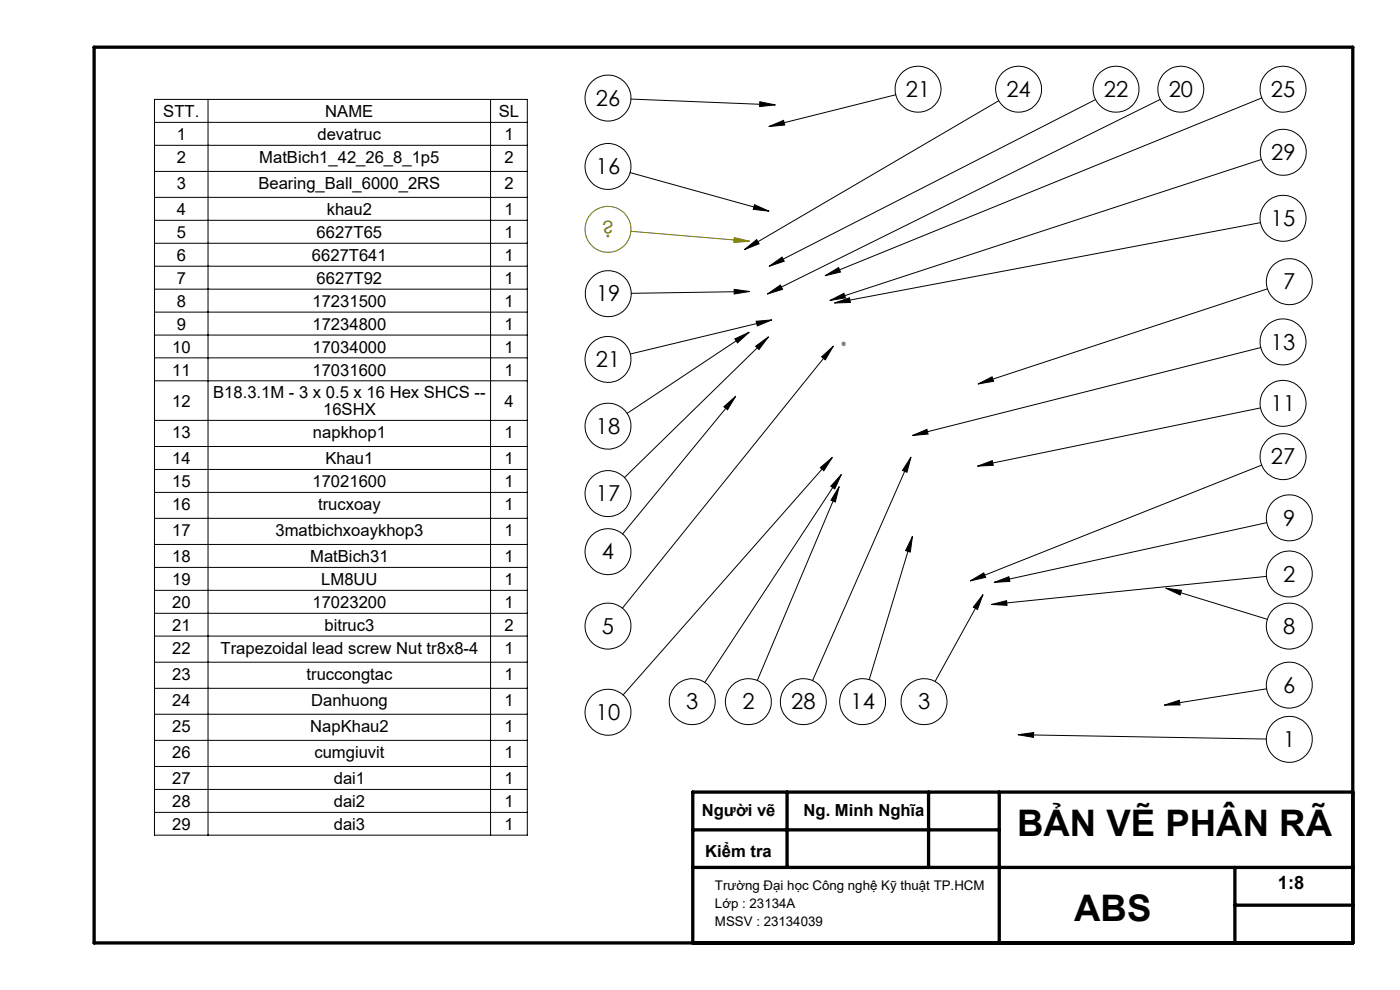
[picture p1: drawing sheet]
<svg xmlns="http://www.w3.org/2000/svg" width="297mm" height="210mm" viewBox="0 0 297 210" stroke-linecap="round" stroke-linejoin="round" font-family="sans-serif">
<path d="M178.5 72.9h1M178.6 72.6l.7 .7M179 72.4v1M179.3 72.6l-.7 .7" fill="none" stroke="#808080" stroke-width=".21"/>
<g fill="none" stroke="#000" stroke-width=".21">
<path d="M32.8 21.1h79.1v156.1h-79.1zM32.8 26h79.1M32.8 30.8h79.1M32.8 36.4h79.1M44.1 21.1v156.1M104.1 21.1v156.1M133.7 36.6l29.4 8.2M133.8 21l30.7 1.3M161.2 21.6l3.3 .7-3.4 .3zM163.1 26.8l3.1-1.3 .3 1zM190 20.1l-26.9 6.7M211.9 21.4l-54 31.5"/>
<path d="M232.4 21.1l-69.2 35.4M246.1 21.1l-83.3 41.3M267.6 33.8l-91.5 29.9M267.7 20.8l-92.7 37.7M32.8 41.9h79.1M32.8 46.7h79.1M32.8 51.6h79.1M32.8 56.5h79.1M157.9 52.9l2.6-2.1 .5 .9zM160.1 43.4l3 1.4-3.3-.4zM163.2 56.5l2.7-2 .5 .9zM175 58.5l2.9-1.7 .4 .9z"/>
<path d="M267.4 47.2l-90.3 17.1M32.8 61.3h79.1M32.8 66.2h79.1M32.8 71.1h79.1M32.8 75.9h79.1M155.8 61.4l3.2 .4-3.2 .6zM155.9 71.9l3-1.4-2.4 2.2zM158.9 70.5l-25.9 17.2M159 61.8l-25.1 .4M160.3 73.4l2.7-1.9-2 2.6zM160.4 68.1l3.3-.2-3 1.2zM162.8 62.4l2.8-1.9 .4 .9z"/>
<path d="M163 71.5l-30.5 29.8M163.7 67.9l-30 7.2M174.3 75.7l2.5-2.3-1.7 2.9zM176.1 63.7l2.9-1.5 .4 1zM176.8 73.4l-44.8 55.6M177.1 64.3l3.1-1.1 .2 1zM267.5 73.7l-73.9 18.7M268.9 61.3l-61.4 20.1M32.8 80.8h79.1M32.8 89.2h79.1M32.8 94.7h79.1M32.8 99.6h79.1"/>
<path d="M153.6 86.3l2.5-2.2-1.8 2.8zM156.1 84.1l-24 29.2M174 99.2l2.6-2.2-1.8 2.9zM176.6 97l-44.4 50.4M193.3 97l-.9 3.2-.9-.4zM193.3 97l-20.9 47.4M193.6 92.4l3-1.3 .3 1zM207.4 98.9l3.1-1.2 .2 1zM207.5 81.4l3-1.5 .3 1zM267.4 86.5l-60 12.4M267.7 98.7l-61.9 24.5M32.8 104.4h79.1"/>
<path d="M32.8 110h79.1M32.8 115.5h79.1M178 103.2l-.8 3.3-.9-.4zM178 103.2l-17.3 41.1M178.5 100.7l-1.4 3-.9-.6zM178.5 100.7l-29 44.1M193.6 113.8l-.5 3.3-1-.3zM193.6 113.8l-9.2 30.4M268.7 110.9l-57.8 12.6M32.8 120.4h79.1M32.8 125.2h79.1M32.8 130.1h79.1"/>
<path d="M32.8 134.9h79.1M205.8 123.2l2.9-1.7 .4 1zM208.5 126.1l-1.1 3.2-.9-.5zM208.5 126.1l-10.1 18.5M210.3 128.2l3.2-.8 .1 1zM210.9 123.5l3.1-1.2 .2 1zM247.3 124.8l3.3 .4-.2 1zM247.3 124.8l21.6 6.6M268.7 122.3l-58.4 5.9M32.8 140.5h79.1M32.8 146h79.1M32.8 151.5h79.1"/>
<path d="M32.8 157h79.1M216 155.8l3.3-.4v1zM216 155.8l52.6 1M247 149.6l3.2-1.1 .1 1zM268.7 146.1l-21.7 3.5M32.8 162.6h79.1M32.8 167.5h79.1M32.8 172.3h79.1"/>
<circle cx="194.8" cy="18.9" r="4.9"/>
<circle cx="216.1" cy="18.9" r="4.9"/>
<circle cx="236.8" cy="18.9" r="4.9"/>
<circle cx="250.5" cy="18.9" r="4.9"/>
<circle cx="272.2" cy="18.9" r="4.9"/>
<circle cx="129" cy="20.8" r="4.9"/>
<circle cx="129" cy="35.3" r="4.9"/>
<circle cx="272.2" cy="32.3" r="4.9"/>
<circle cx="272.2" cy="46.3" r="4.9"/>
<circle cx="273.5" cy="59.7" r="4.9"/>
<circle cx="129" cy="76.3" r="4.9"/>
<circle cx="129" cy="62.3" r="4.9"/>
<circle cx="272.2" cy="72.5" r="4.9"/>
<circle cx="129" cy="90.4" r="4.9"/>
<circle cx="272.2" cy="85.6" r="4.9"/>
<circle cx="272.2" cy="96.9" r="4.9"/>
<circle cx="129" cy="117" r="4.9"/>
<circle cx="129" cy="104.7" r="4.9"/>
<circle cx="273.5" cy="109.8" r="4.9"/>
<circle cx="129" cy="132.8" r="4.9"/>
<circle cx="273.5" cy="132.8" r="4.9"/>
<circle cx="273.5" cy="121.8" r="4.9"/>
<circle cx="129" cy="151.1" r="4.9"/>
<circle cx="146.9" cy="148.9" r="4.9"/>
<circle cx="158.8" cy="148.8" r="4.9"/>
<circle cx="170.4" cy="148.9" r="4.9"/>
<circle cx="183" cy="148.8" r="4.9"/>
<circle cx="196" cy="148.9" r="4.9"/>
<circle cx="273.5" cy="145.3" r="4.9"/>
<circle cx="273.5" cy="156.8" r="4.9"/>
</g>
<g fill="none" stroke="#808000" stroke-width=".21">
<path d="M133.8 49.1l25.2 2.1M155.8 50.4l3.2 .8-3.3 .2z"/>
<circle cx="129" cy="48.7" r="4.9"/>
</g>
<g fill="none" stroke="#808080" stroke-width=".25">
<path d="M178.9 72.8v.1zM179 72.9v.2zM179 72.8v.1z"/>
<circle cx="178.9" cy="73" r=".06"/>
</g>
<path d="M20 10h267v190h-267zM147 176h65M167 168v16M197 168v16M212 168v32M287 168h-140v32M147 184h140M262 184v16M262 192h25" fill="none" stroke="#000" stroke-width=".7"/>
<path d="M178.8 72.6l.4 .6M178.9 72.8l.1 .2M178.9 73l.1-.2M178.9 72.8h.1M178.9 72.8v.2M178.9 73h.1M179 72.8v.2" fill="none" stroke="#808080" stroke-width=".21" stroke-dasharray="15.2 1.3 1.3 1.3"/>
<path d="M163.1 26.8l3.1-1.3 .3 1zM161.2 21.6l3.3 .7-3.4 .3zM160.1 43.4l3 1.4-3.3-.4zM163.2 56.5l2.7-2 .5 .9zM162.8 62.4l2.8-1.9 .4 .9zM175 58.5l2.9-1.7 .4 .9zM176.1 63.7l2.9-1.5 .4 1zM177.1 64.3l3.1-1.1 .2 1zM174.3 75.7l2.5-2.3-1.7 2.9zM207.5 81.4l3-1.5 .3 1zM193.6 92.4l3-1.3 .3 1zM207.4 98.9l3.1-1.2 .2 1zM247.3 124.8l3.3 .4-.2 1zM210.9 123.5l3.1-1.2 .2 1zM247 149.6l3.2-1.1 .1 1zM216 155.8l3.3-.4v1zM205.8 123.2l2.9-1.7 .4 1zM193.6 113.8l-.5 3.3-1-.3zM193.3 97l-.9 3.2-.9-.4zM178 103.2l-.8 3.3-.9-.4zM178.5 100.7l-1.4 3-.9-.6zM174 99.2l2.6-2.2-1.8 2.9zM153.6 86.3l2.5-2.2-1.8 2.8zM155.9 71.9l3-1.4-2.4 2.2zM160.3 73.4l2.7-1.9-2 2.6zM155.8 61.4l3.2 .4-3.2 .6zM157.9 52.9l2.6-2.1 .5 .9zM160.4 68.1l3.3-.2-3 1.2zM208.5 126.1l-1.1 3.2-.9-.5zM210.3 128.2l3.2-.8 .1 1z" fill="#000"/>
<path d="M155.8 50.4l3.2 .8-3.3 .2z" fill="#808000"/>
<g font-size="7.8">
<text x="215.8" y="177.3">BẢN VẼ PHÂN RÃ</text>
<text x="227.9" y="195.3">ABS</text>
</g>
<g font-size="4.7">
<text x="126.4" y="22.5">26</text>
<text x="192.2" y="20.6">21</text>
<text x="213.5" y="20.6">24</text>
<text x="234.2" y="20.6">22</text>
<text x="247.9" y="20.6">20</text>
<text x="269.6" y="20.6">25</text>
<text x="269.7" y="34">29</text>
<text x="126.4" y="37">16</text>
<text x="269.6" y="48">15</text>
<text x="126.5" y="63.9">19</text>
<text x="272.2" y="61.4">7</text>
<text x="126.4" y="77.9">21</text>
<text x="269.6" y="74.2">13</text>
<text x="269.6" y="87.2">11</text>
<text x="126.4" y="92">18</text>
<text x="269.6" y="98.5">27</text>
<text x="126.4" y="106.3">17</text>
<text x="272.2" y="111.5">9</text>
<text x="127.7" y="118.7">4</text>
<text x="272.2" y="123.4">2</text>
<text x="127.7" y="134.5">5</text>
<text x="272.2" y="134.5">8</text>
<text x="272.2" y="147">6</text>
<text x="126.4" y="152.7">10</text>
<text x="145.6" y="150.5">3</text>
<text x="157.5" y="150.5">2</text>
<text x="167.8" y="150.5">28</text>
<text x="180.4" y="150.5">14</text>
<text x="194.7" y="150.5">3</text>
<text x="272.2" y="158.5">1</text>
</g>
<text font-size="4.7" fill="#808000" x="127.6" y="50.3">?</text>
<text font-size="3.9" x="271.1" y="188.6">1:8</text>
<g font-size="3.5">
<text x="34.6" y="24.8">STT.</text>
<text x="37.5" y="29.7">1</text>
<text x="67.3" y="29.7">devatruc</text>
<text x="69" y="24.8">NAME</text>
<text x="105.8" y="24.8">SL</text>
<text x="107" y="29.7">1</text>
<text x="37.5" y="34.5">2</text>
<text x="55" y="34.5">MatBich1_42_26_8_1p5</text>
<text x="107" y="34.5">2</text>
<text x="37.5" y="40.1">3</text>
<text x="54.8" y="40.1">Bearing_Ball_6000_2RS</text>
<text x="107" y="40.1">2</text>
<text x="37.5" y="45.6">4</text>
<text x="69.3" y="45.6">khau2</text>
<text x="107" y="45.6">1</text>
<text x="37.5" y="50.5">5</text>
<text x="67.2" y="50.5">6627T65</text>
<text x="107" y="50.5">1</text>
<text x="37.5" y="55.3">6</text>
<text x="66.2" y="55.3">6627T641</text>
<text x="107" y="55.3">1</text>
<text x="37.5" y="60.2">7</text>
<text x="37.5" y="65.1">8</text>
<text x="66.3" y="65.1">17231500</text>
<text x="67.2" y="60.2">6627T92</text>
<text x="107" y="60.2">1</text>
<text x="107" y="65.1">1</text>
<text x="37.5" y="69.9">9</text>
<text x="66.3" y="69.9">17234800</text>
<text x="107" y="69.9">1</text>
<text x="36.5" y="74.8">10</text>
<text x="66.3" y="74.8">17034000</text>
<text x="107" y="74.8">1</text>
<text x="36.5" y="79.7">11</text>
<text x="66.3" y="79.7">17031600</text>
<text x="107" y="79.7">1</text>
<text x="36.5" y="86.3">12</text>
<text x="45.2" y="84.5">B18.3.1M - 3 x 0.5 x 16 Hex SHCS --</text>
<text x="68.5" y="88">16SHX</text>
<text x="107" y="86.3">4</text>
<text x="36.5" y="92.9">13</text>
<text x="66.4" y="92.9">napkhop1</text>
<text x="107" y="92.9">1</text>
<text x="36.5" y="98.4">14</text>
<text x="69" y="98.4">Khau1</text>
<text x="107" y="98.4">1</text>
<text x="36.5" y="103.3">15</text>
<text x="66.3" y="103.3">17021600</text>
<text x="107" y="103.3">1</text>
<text x="36.5" y="108.2">16</text>
<text x="36.5" y="113.7">17</text>
<text x="58.5" y="113.7">3matbichxoaykhop3</text>
<text x="67.5" y="108.2">trucxoay</text>
<text x="107" y="108.2">1</text>
<text x="107" y="113.7">1</text>
<text x="36.5" y="119.2">18</text>
<text x="65.8" y="119.2">MatBich31</text>
<text x="107" y="119.2">1</text>
<text x="36.5" y="124.1">19</text>
<text x="68.2" y="124.1">LM8UU</text>
<text x="107" y="124.1">1</text>
<text x="36.5" y="129">20</text>
<text x="66.3" y="129">17023200</text>
<text x="107" y="129">1</text>
<text x="36.5" y="133.8">21</text>
<text x="68.8" y="133.8">bitruc3</text>
<text x="107" y="133.8">2</text>
<text x="36.5" y="138.7">22</text>
<text x="46.8" y="138.7">Trapezoidal lead screw Nut tr8x8-4</text>
<text x="107" y="138.7">1</text>
<text x="36.5" y="144.2">23</text>
<text x="36.5" y="149.7">24</text>
<text x="65" y="144.2">truccongtac</text>
<text x="66" y="149.7">Danhuong</text>
<text x="107" y="144.2">1</text>
<text x="107" y="149.7">1</text>
<text x="36.5" y="155.3">25</text>
<text x="65.8" y="155.3">NapKhau2</text>
<text x="107" y="155.3">1</text>
<text x="36.5" y="160.8">26</text>
<text x="66.7" y="160.8">cumgiuvit</text>
<text x="107" y="160.8">1</text>
<text x="36.5" y="166.3">27</text>
<text x="70.8" y="166.3">dai1</text>
<text x="107" y="166.3">1</text>
<text x="36.5" y="171.2">28</text>
<text x="70.8" y="171.2">dai2</text>
<text x="107" y="171.2">1</text>
<text x="148.9" y="173.1">Người vẽ</text>
<text x="170.5" y="173.1">Ng. Minh Nghĩa</text>
<text x="36.5" y="176.1">29</text>
<text x="70.8" y="176.1">dai3</text>
<text x="107" y="176.1">1</text>
<text x="149.6" y="181.7">Kiểm tra</text>
</g>
<g font-size="2.8">
<text x="151.7" y="188.7">Trường Đại học Công nghệ Kỹ thuật TP.HCM</text>
<text x="151.7" y="192.5">Lớp : 23134A</text>
<text x="151.7" y="196.3">MSSV : 23134039</text>
</g>
</svg>
